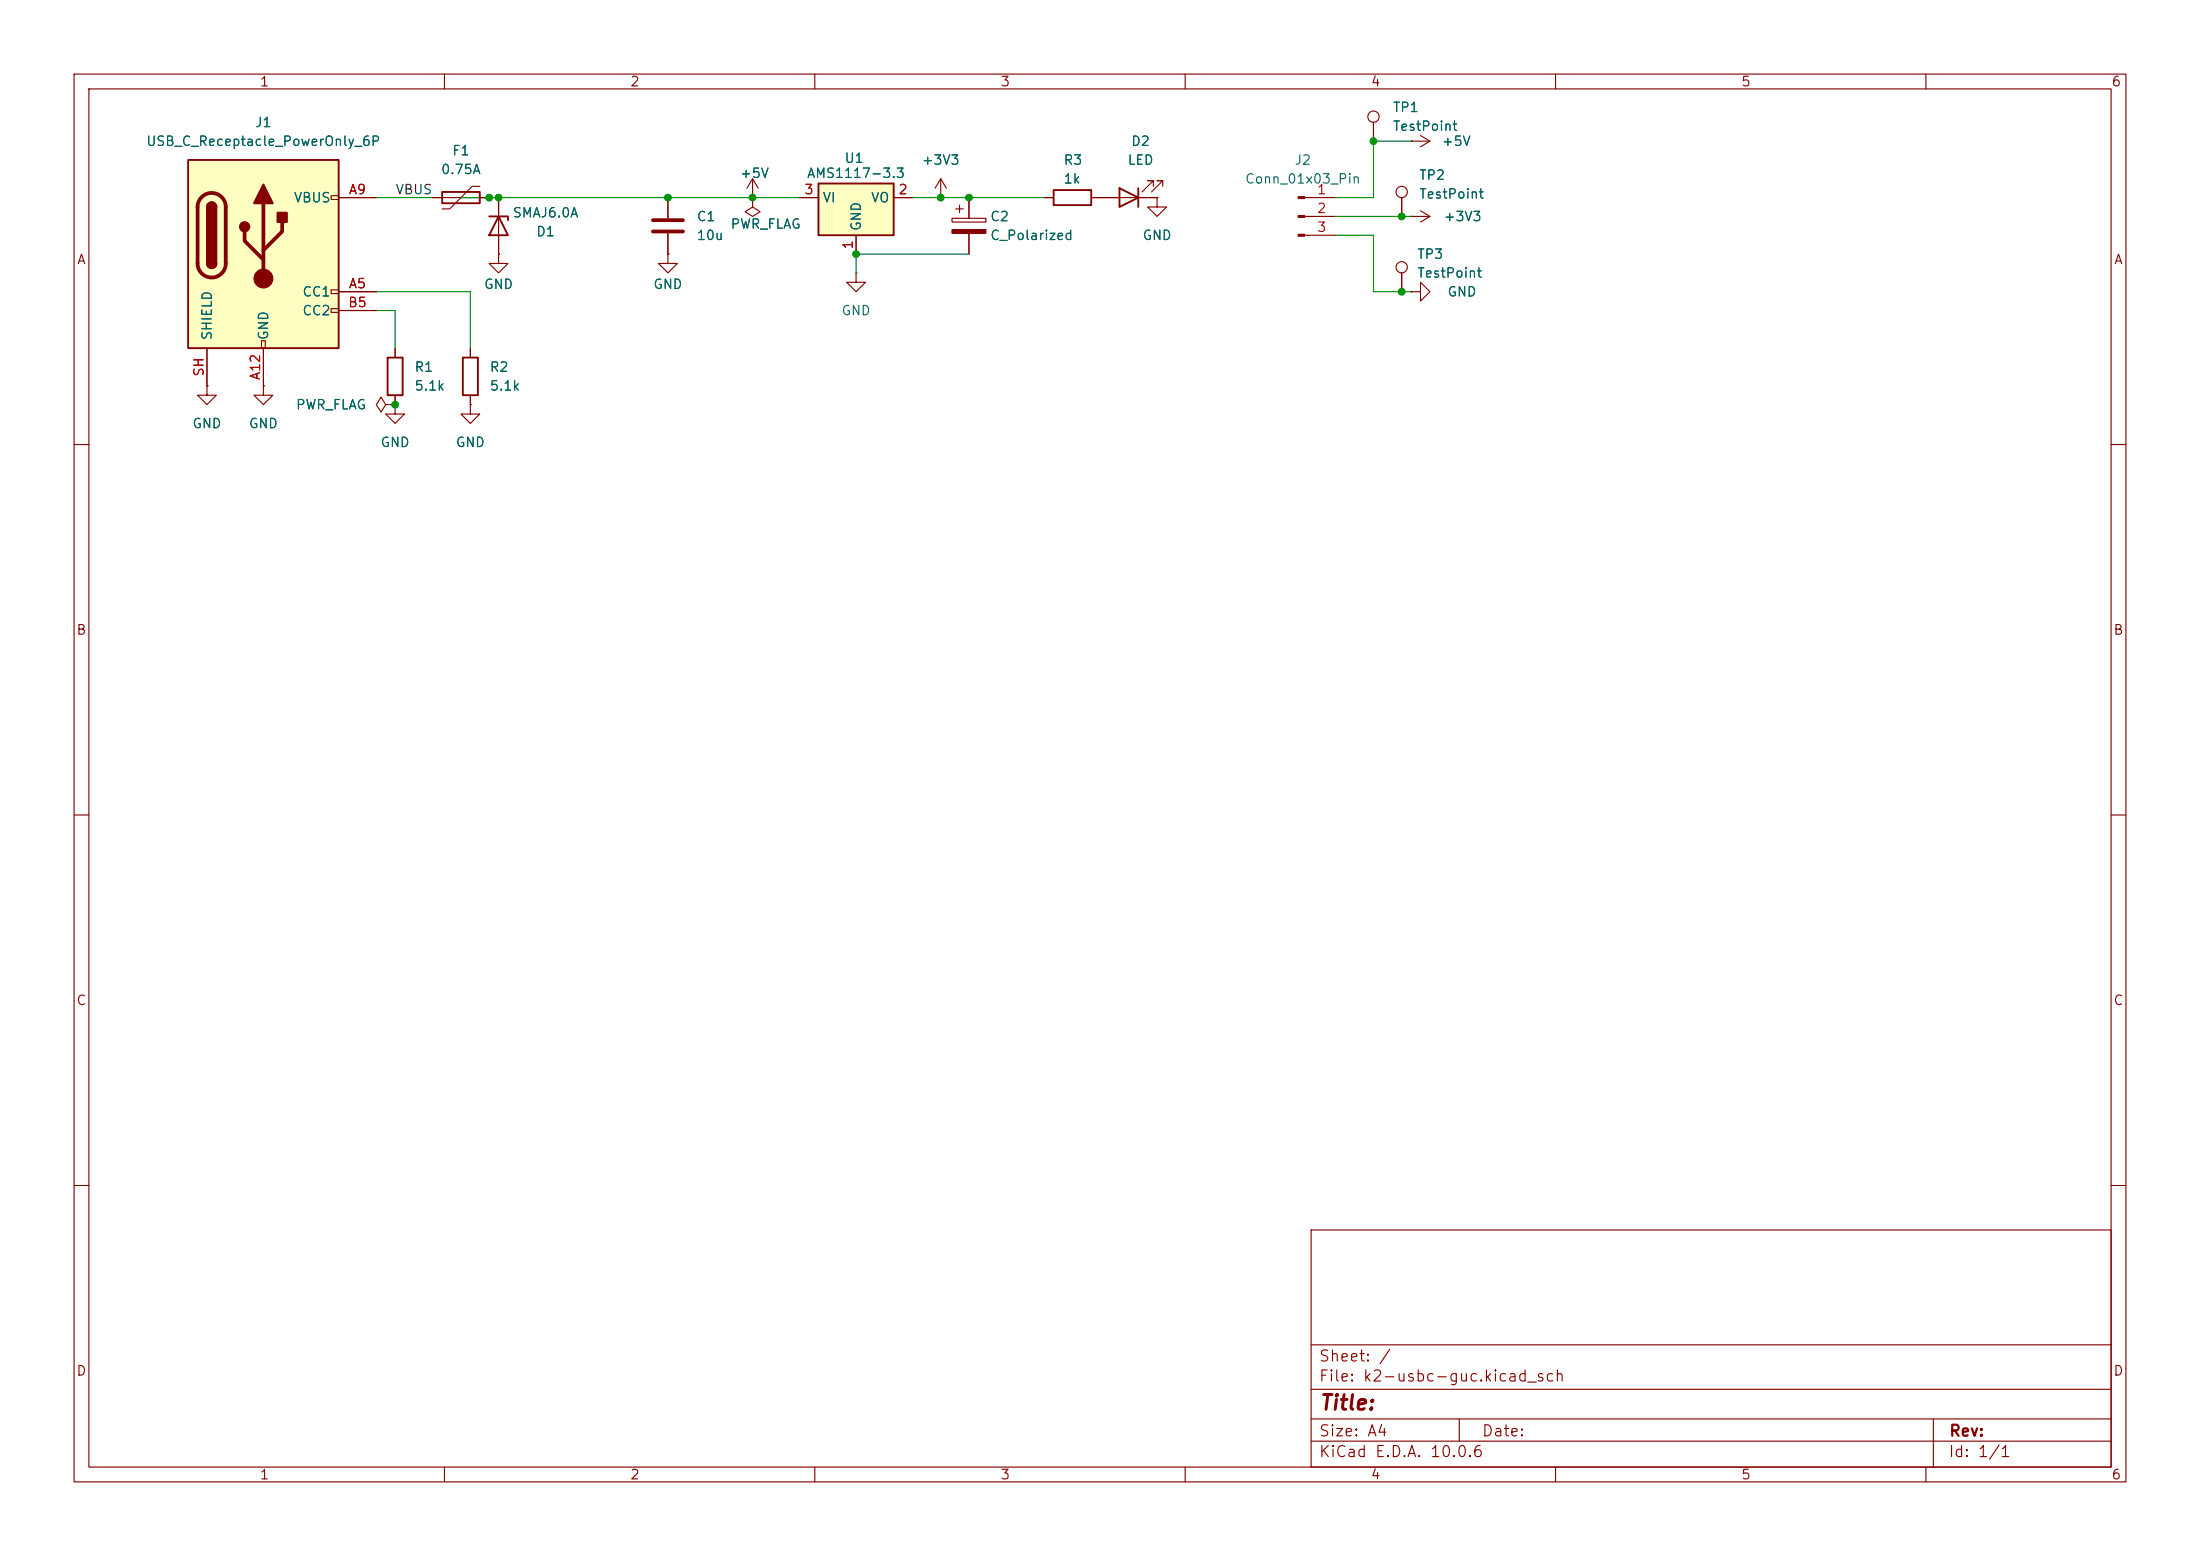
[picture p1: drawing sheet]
<svg xmlns="http://www.w3.org/2000/svg" width="297mm" height="210mm" viewBox="0 0 297 210" stroke-linecap="round" stroke-linejoin="round" font-family="sans-serif">
<g fill="none" stroke="#840000" stroke-width=".15">
<path d="M10 10h277v190h-277zM12 12h273v186h-273zM60 10v2M110 10v2M160 10v2M210 10v2M260 10v2M27.9 52.1v1.2h1.3l-1.3 1.3-1.2-1.3h1.2M27.9 52.1h.1M52.1 54.6l-.7-1-.6 1 .6 1 .7-1h1.2M53.3 54.6h.1M10 60h2"/>
<path d="M285 60h2M10 110h2M285 110h2M10 160h2M177 166h108v32h-108zM285 160h2M60 198v2M110 198v2M160 198v2M177 194.5h108M177 191.5h108M177 187.5h108"/>
<path d="M177 181.5h108M197 191.5v3M210 198v2M260 198v2M261 191.5v6.5"/>
</g>
<path d="M25.4 21.6h20.3v25.4h-20.3z" fill="#ffffc2"/>
<g fill="none" stroke="#840000" stroke-width=".15">
<path d="M44.7 26.4h1v.5h-1zM44.7 39.1h1v.5h-1zM45.7 39.4h5.1M45.7 26.7h5.1M90.2 34.3v1.3h1.2l-1.2 1.2-1.3-1.2h1.3M90.2 34.3h.1M90.2 26.7v2.8M90.2 31.5v2.8M101.6 26.7h.1M101.6 26.7v1.2l1 .7-1 .6-1-.6 1-.7M101.6 24.1l-.8 1.3M101.6 24.1l.8 1.3"/>
<path d="M101.6 24.1v2.6M128.5 29.5h4.6v.5h-4.6zM129 28.2h1M129.5 27.7v1M130.8 26.7v2.8M130.8 31.5v2.8M141 26.7h1.2M147.3 26.7h1.3M176.1 26.7h4.2M176.1 29.2h4.2M176.1 31.8h4.2M27.9 47v5.1"/>
<path d="M35.3 46h.5v1h-.5zM35.6 52.1v1.2h1.2l-1.2 1.3-1.3-1.3h1.3M35.6 52.1h.1M35.6 47v5.1M44.7 41.7h1v.5h-1zM45.7 41.9h5.1"/>
</g>
<path d="M25.4 21.6h20.3v25.4h-20.3zM27.9 27.9a.64 .64 0 0 1 .7-.6 .64 .64 0 0 1 .6 .6M27.9 35.6a.64 .64 0 0 0 .7 .6 .64 .64 0 0 0 .6-.6M142.2 25.7h5.1v2h-5.1z" fill="none" stroke="#840000" stroke-width=".25"/>
<path d="M27.2 26.6a1.9 1.9 0 0 1 2.1-.4 1.9 1.9 0 0 1 1.2 1.7v7.7a1.91 1.91 0 0 1-1.9 1.9 1.91 1.91 0 0 1-1.9-1.9v-7.7a1.9 1.9 0 0 1 .5-1.3zM33 31.2v1.3l2.6 2.6M35.6 27.4v10.2M38.1 30v1.2l-2.5 2.6M88.1 29.7h4.1M88.1 31.2h4.1" fill="none" stroke="#840000" stroke-width=".51"/>
<g fill="#840000" stroke="#840000" stroke-width=".25">
<path d="M27.9 27.9h1.3v7.7h-1.3z"/>
<path d="M28.1 27.5a.64 .64 0 0 1 .7-.1 .64 .64 0 0 1 .4 .5h-1.3z"/>
<path d="M27.9 35.6h1.3a.64 .64 0 0 1-.6 .6 .64 .64 0 0 1-.7-.6z"/>
<path d="M35.6 24.9l1.2 2.5h-2.5z"/>
<path d="M37.5 28.7h1.2v1.3h-1.2z"/>
<circle cx="33" cy="30.6" r=".63"/>
</g>
<g fill="#840000" stroke="#840000" stroke-width=".15">
<path d="M128.5 31h4.6v.5h-4.6z"/>
<path d="M175.3 26.5h.8v.3h-.8z"/>
<path d="M175.3 29.1h.8v.2h-.8z"/>
<path d="M175.3 31.6h.8v.3h-.8z"/>
<circle cx="35.6" cy="37.6" r="1.27"/>
</g>
<path d="M110.5 24.8h10.1v7h-10.1z" fill="#ffffc2"/>
<path d="M59.7 25.9h5.1v1.5h-5.1zM66 29.2h2.6v.5M67.3 29.2l1.3 2.6h-2.6zM110.5 24.8h10.1v7h-10.1zM151.1 25.4l2.6 1.3-2.6 1.2zM153.7 25.4v2.5M52.3 48.3h2.1v5h-2.1zM62.5 48.3h2v5h-2z" fill="none" stroke="#840000" stroke-width=".25"/>
<g fill="none" stroke="#840000" stroke-width=".15">
<path d="M185.4 16.5v2.6M190.5 19.1h.1M190.5 19.1h2.5M191.8 18.3l1.2 .8M193 19.1l-1.2 .7M45.7 26.7h5.1M45.7 39.4h5.1M58.4 26.7h7.6M64.8 25.1h-1l-3.1 3.1h-1M67.3 34.3v1.3h1.3l-1.3 1.2-1.3-1.2h1.3M67.3 34.3h.1M67.3 26.7v7.6"/>
<path d="M90.2 34.3h.1M90.2 26.7v2.8M90.2 31.5v2.8M101.6 26.7h.1M107.9 26.7h2.6M115.6 36.8v1.3h1.2l-1.2 1.3-1.3-1.3h1.3M115.6 36.8h.1M115.6 31.8v2.5M120.6 26.7h2.6M127 26.7h.1M127 24.1l-.8 1.3M127 24.1l.8 1.3"/>
<path d="M127 24.1v2.6M130.8 26.7v2.8M130.8 31.5v2.8M141 26.7h1.2M147.3 26.7h8.9M155.7 25.1v-.7h-.8h.8l-1.5 1.5M156.2 26.7v1.2h1.3l-1.3 1.3-1.3-1.3h1.3M156.2 26.7h.1M157 25.1v-.7h-.8h.8l-1.6 1.5M189.2 26.7v2.5M189.2 36.8v2.6M190.5 29.2h.1"/>
<path d="M190.5 39.4h1.3v-1.3l1.2 1.3-1.2 1.2v-1.2M190.5 39.4h.1M190.5 29.2h2.5M191.8 28.4l1.2 .8M193 29.2l-1.2 .8M27.9 52.1h.1M27.9 47v5.1M35.6 52.1h.1M35.6 47v5.1M45.7 41.9h5.1M53.3 54.6v1.3h1.3l-1.3 1.3-1.2-1.3h1.2M53.3 54.6h.1"/>
<path d="M53.3 47v1.3M53.3 53.3v1.3M63.5 54.6v1.3h1.3l-1.3 1.3-1.3-1.3h1.3M63.5 54.6h.1M63.5 47v1.3M63.5 53.3v1.3"/>
<circle cx="185.4" cy="15.7" r=".76"/>
<circle cx="189.2" cy="36.1" r=".76"/>
<circle cx="189.2" cy="25.9" r=".76"/>
</g>
<path d="M190.5 19.1h-5.1v7.6h-5.1M50.8 26.7h7.6M50.8 39.4h12.7v7.6M62.2 26.7h45.7M123.2 26.7h17.8M130.8 34.3h-15.2v2.5M180.3 31.8h5.1v7.6h5.1M180.3 29.2h10.2M50.8 41.9h2.5v5.1" fill="none" stroke="#009600" stroke-width=".15"/>
<g fill="#009600" stroke="#009600" stroke-width=".14">
<circle cx="53.3" cy="54.6" r=".46"/>
<circle cx="101.6" cy="26.7" r=".46"/>
<circle cx="90.2" cy="26.7" r=".46"/>
<circle cx="67.3" cy="26.7" r=".46"/>
<circle cx="66" cy="26.7" r=".46"/>
<circle cx="130.8" cy="26.7" r=".46"/>
<circle cx="189.2" cy="29.2" r=".46"/>
<circle cx="127" cy="26.7" r=".46"/>
<circle cx="189.2" cy="39.4" r=".46"/>
<circle cx="185.4" cy="19.1" r=".46"/>
<circle cx="115.6" cy="34.3" r=".46"/>
</g>
<text font-size="2" fill="#840000" x="178" y="190.8">Title:</text>
<g font-size="1.5" fill="#840000">
<text x="178" y="184.1">Sheet: /</text>
<text x="178" y="186.8">File: k2-usbc-guc.kicad_sch</text>
<text x="178" y="197">KiCad E.D.A. 10.0.6</text>
<text x="178" y="194.2">Size: A4</text>
<text x="200" y="194.2">Date:</text>
<text x="263" y="197">Id: 1/1</text>
<text x="263" y="194.2">Rev:</text>
</g>
<g font-size="1.3" fill="#840000">
<text x="35" y="12">1</text>
<text x="85" y="12">2</text>
<text x="135" y="12">3</text>
<text x="185" y="12">4</text>
<text x="235" y="12">5</text>
<text x="285" y="12">6</text>
<text x="10.3" y="36">A</text>
<text x="285.3" y="36">A</text>
<text x="10.2" y="86">B</text>
<text x="285.2" y="86">B</text>
<text x="10.2" y="136">C</text>
<text x="285.2" y="136">C</text>
<text x="10.2" y="186">D</text>
<text x="285.2" y="186">D</text>
<text x="35" y="200">1</text>
<text x="85" y="200">2</text>
<text x="135" y="200">3</text>
<text x="185" y="200">4</text>
<text x="235" y="200">5</text>
<text x="285" y="200">6</text>
</g>
<g font-size="1.3" fill="#006464">
<text x="34.3" y="17.5">J1</text>
<text x="187.9" y="15.4">TP1</text>
<text x="187.9" y="18">TestPoint</text>
<text x="19.6" y="20">USB_C_Receptacle_PowerOnly_6P</text>
<text x="59.4" y="23.8">0.75A</text>
<text x="61" y="21.3">F1</text>
<text x="113.9" y="22.3">U1</text>
<text x="124.3" y="22.6">+3V3</text>
<text x="143.5" y="22.6">R3</text>
<text x="152.1" y="22.6">LED</text>
<text x="152.6" y="20">D2</text>
<text x="174.7" y="22.6">J2</text>
<text x="194.5" y="20">+5V</text>
<text x="39.6" y="27.6">VBUS</text>
<text x="69.1" y="29.7">SMAJ6.0A</text>
<text x="99.8" y="24.3">+5V</text>
<text x="108.9" y="24.3">AMS1117-3.3</text>
<text x="111" y="27.6">VI</text>
<text x="117.5" y="27.6">VO</text>
<text x="143.5" y="25.1">1k</text>
<text x="168" y="25.1">Conn_01x03_Pin</text>
<text x="191.5" y="24.6">TP2</text>
<text x="191.5" y="27.1">TestPoint</text>
<text x="72.3" y="32.2">D1</text>
<text x="94" y="30.2">C1</text>
<text x="94" y="32.7">10u</text>
<text x="98.5" y="31.2">PWR_FLAG</text>
<text x="116.5" y="31.3" transform="rotate(-90 116.5 31.3)">GND</text>
<text x="133.6" y="30.2">C2</text>
<text x="133.6" y="32.7">C_Polarized</text>
<text x="154.1" y="32.7">GND</text>
<text x="191.2" y="35.3">TP3</text>
<text x="194.8" y="30.2">+3V3</text>
<text x="40.7" y="40.3">CC1</text>
<text x="65.2" y="39.3">GND</text>
<text x="88.1" y="39.3">GND</text>
<text x="191.2" y="37.8">TestPoint</text>
<text x="195.3" y="40.3">GND</text>
<text x="28.9" y="46" transform="rotate(-90 28.9 46)">SHIELD</text>
<text x="36.5" y="46" transform="rotate(-90 36.5 46)">GND</text>
<text x="40.7" y="42.9">CC2</text>
<text x="113.5" y="42.9">GND</text>
<text x="55.9" y="50.5">R1</text>
<text x="55.9" y="53">5.1k</text>
<text x="66" y="50.5">R2</text>
<text x="66" y="53">5.1k</text>
<text x="25.9" y="58.1">GND</text>
<text x="33.5" y="58.1">GND</text>
<text x="39.9" y="55.6">PWR_FLAG</text>
<text x="51.3" y="60.7">GND</text>
<text x="61.4" y="60.7">GND</text>
</g>
<g font-size="1.3" fill="#a90000">
<text x="47" y="26.5">A9</text>
<text x="108.5" y="26.5">3</text>
<text x="121.2" y="26.5">2</text>
<text x="177.7" y="26.5">1</text>
<text x="177.7" y="29.1">2</text>
<text x="115.4" y="33.8" transform="rotate(-90 115.4 33.8)">1</text>
<text x="177.7" y="31.6">3</text>
<text x="46.9" y="41.8">B5</text>
<text x="47" y="39.2">A5</text>
<text x="27.8" y="50.9" transform="rotate(-90 27.8 50.9)">SH</text>
<text x="35.4" y="51.4" transform="rotate(-90 35.4 51.4)">A12</text>
</g>
<text font-size="1.3" fill="#0f0f0f" x="53.3" y="26.5">VBUS</text>
</svg>
